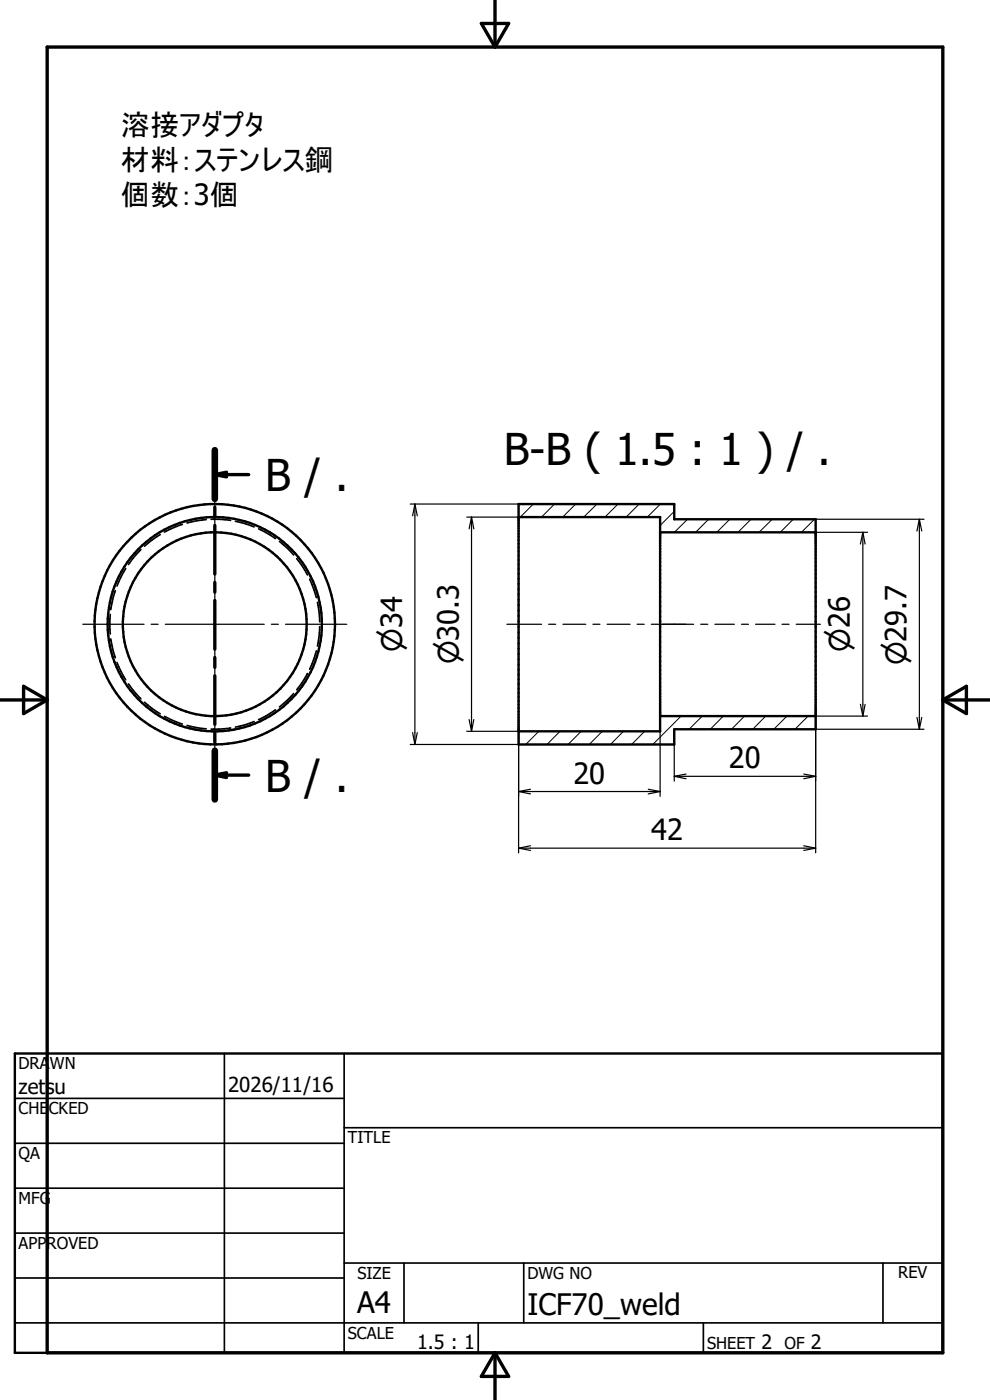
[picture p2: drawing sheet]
<svg xmlns="http://www.w3.org/2000/svg" width="210mm" height="297mm" viewBox="0 0 210 297" stroke-linecap="round" stroke-linejoin="round" font-family="sans-serif">
<g fill="none" stroke="#000" stroke-width=".21">
<path d="M113.1 106.9l-2.7 2.8M117.6 106.9l-2.7 2.8M122.1 106.9l-2.7 2.8M126.6 106.9l-2.8 2.8M131.1 106.9l-2.8 2.8M135.6 106.9l-2.8 2.8M140.1 106.9l-2.8 2.8M143 108.5l-3 3M145.9 110.2l-2.8 2.7M150.3 110.2l-2.7 2.7M154.8 110.2l-2.7 2.7M159.3 110.2l-2.8 2.7"/>
<path d="M163.8 110.2l-2.8 2.7M168.3 110.2l-2.8 2.7M172.8 110.2l-2.8 2.7M114.3 155.1l-2.8 2.8M118.8 155.1l-2.8 2.8M123.3 155.1l-2.8 2.8M127.8 155.1l-2.8 2.8M132.3 155.1l-2.8 2.8M136.8 155.1l-2.8 2.8M143 157.9h.1M144.5 151.9l-6 6M149 151.9l-2.8 2.8"/>
<path d="M153.4 151.9l-2.7 2.8M157.9 151.9l-2.7 2.8M162.4 151.9l-2.7 2.8M166.9 151.9l-2.8 2.8M171.4 151.9l-2.8 2.8"/>
</g>
<g fill="none" stroke="#000" stroke-width=".36">
<path d="M29.9 116.6l-1.7 1.9-.9 1.3M34 113.4l-3.3 2.5M38.7 111.3l-3.8 1.6M43.7 110.2l-1.9 .3-2.1 .5M44.8 110.2l4.1 .2M49.9 110.6l2.2 .5 1.8 .7M54.9 112.2l3.5 2.1M59.3 114.9l1.7 1.5 1.3 1.3M62.9 118.5l1.1 1.4 1.2 2.1M23.4 130.4v4.1M23.5 135.5l1 4.1M24.5 125.3l-1 4"/>
<path d="M26.7 120.6l-1.9 3.7M65.7 122.9l1.4 3.9M67.1 138.1l-1.4 3.9M67.3 127.8l.5 4.1M67.8 132.9l-.5 4.2M24.8 140.5l1.9 3.7M27.3 145.1l.9 1.3 1.7 1.9M30.7 149l3.3 2.4M34.9 152l3.8 1.6M39.7 153.9l2.1 .5 1.9 .2M48.9 154.4l-4.1 .3M53.9 153.1l-1.8 .6-2.2 .6"/>
<path d="M58.4 150.6l-2 1.3-1.5 .8M62.3 147.1l-3 2.9M65.2 142.9l-1.2 2.1-1.1 1.3M3.1 233h69.9M47.6 223.5v63.5M73 239.2h127M73 223.5v63.5M3.1 242.6h69.9M3.1 252.1h69.9M3.1 261.6h69.9M3.1 271.1h69.9M73 268h127"/>
<path d="M85.7 268v12.7M111.1 268v12.7M187.3 268v12.7M3.1 280.7h196.9M101.5 280.7v6.3M149.2 280.7v6.3"/>
</g>
<g fill="none" stroke="#000" stroke-width=".51">
<path d="M110 109.7h30v45.4h-30M110 106.9h33v3.3h30v44.5h-30v3.2h-33zM140 112.9h33M140 151.9h33M3.1 223.5h196.9v63.5h-196.9z"/>
<circle cx="45.6" cy="132.4" r="19.5"/>
<circle cx="45.6" cy="132.4" r="22.7"/>
<circle cx="45.6" cy="132.4" r="25.5"/>
</g>
<g fill="none" stroke="#000" stroke-width=".71">
<path d="M105 0v10M10 10h190v277h-190zM102.1 5h5.8l-2.9 5zM45.6 95.5v10.3M45.6 107.6v2.1M45.6 111.5v10.3M45.6 100.7h7.2M45.6 100.7l2.5 .5M48.1 100.2l-2.5 .5M45.6 123.5v2.1M45.6 127.4v10.3M45.6 139.5v2.1"/>
<path d="M0 148.5h10M5 145.6l5 2.9-5 2.9zM45.6 143.3v10.4M45.6 155.4v2.1M45.6 159.3v10.3M200 148.5h10M200 148.5l5-2.9v5.8zM45.6 164.4h7.2M45.6 164.4l2.5 .6M48.1 163.9l-2.5 .5M105 287v10M105 287l2.9 5h-5.8z"/>
</g>
<path d="M45.6 95.5v10.3M45.6 159.3v10.3" fill="none" stroke="#000" stroke-width="1.4"/>
<g fill="none" stroke="#000" stroke-width=".25">
<path d="M45.6 104.4v13M45.6 118.9v1.5M87 106.9h23M88 106.9v51M88 106.9l.5 2.5M88 106.9l-.5 2.5M99 109.7h11M100 109.7v45.4M100 109.7l.5 2.5M100 109.7l-.5 2.5M173 112.9h11M173 110.2h23"/>
<path d="M183 112.9v39M183 112.9l.5 2.5M183 112.9l-.5 2.5M195 110.2v44.5M195 110.2l.5 2.5M195 110.2l-.5 2.5M17.6 132.4h13M32.1 132.4h1.5M35.1 132.4h21M45.6 121.9v21M57.6 132.4h1.5M60.6 132.4h13"/>
<path d="M107.5 132.4h7.4M116.4 132.4h1.5M119.4 132.4h4.9M125.8 132.4h1.5M128.8 132.4h4.9M135.2 132.4h1.5M138.2 132.4h8.9M148.6 132.4h1.5M151.6 132.4h4.2M157.3 132.4h1.5M160.3 132.4h4.1M165.9 132.4h1.5"/>
<path d="M168.9 132.4h5.1M45.6 144.4v1.5M45.6 147.4v13M87 157.9h23M87.5 155.4l.5 2.5M88.5 155.4l-.5 2.5M99 155.1h11v25.8M99.5 152.7l.5 2.4M100.5 152.7l-.5 2.4M140 151.9v17M143 154.7v11M173 154.7h23"/>
<path d="M182.5 149.4l.5 2.5M183.5 149.4l-.5 2.5M184 151.9h-11v29M194.5 152.2l.5 2.5M195.5 152.2l-.5 2.5M110 167.9h30M110 167.9l2.5 .5M110 179.9h63M110 179.9l2.5 .5M112.5 167.4l-2.5 .5M112.5 179.4l-2.5 .5M137.5 167.4l2.5 .5"/>
<path d="M140 167.9l-2.5 .5M143 164.7h30M143 164.7l2.5 .5M145.5 164.2l-2.5 .5M170.5 164.2l2.5 .5M170.5 179.4l2.5 .5M173 164.7l-2.5 .5M173 179.9l-2.5 .5"/>
</g>
<g font-size="9.3">
<text x="106.8" y="98.6">B-B ( 1.5 : 1 ) / .</text>
<text x="56.3" y="104.2">B / .</text>
<text x="56.3" y="167.9">B / .</text>
</g>
<g font-size="6.3">
<text x="75.8" y="278.5">A4</text>
<text x="111.9" y="278.9">ICF70_weld</text>
</g>
<g font-size="6.2">
<text x="25.7" y="28.7">溶接アダプタ</text>
<text x="25.7" y="36.1">材料：ステンレス鋼</text>
<text x="25.7" y="43.5">個数：3個</text>
<text x="121.7" y="166.2">20</text>
<text x="154.6" y="163">20</text>
<text x="138.1" y="178.3">42</text>
</g>
<g font-size="5.9">
<text x="85.3" y="138.3" transform="rotate(-90 85.3 138.3)">n34</text>
<text x="97.3" y="141" transform="rotate(-90 97.3 141)">n30.3</text>
<text x="180.3" y="138.3" transform="rotate(-90 180.3 138.3)">n26</text>
<text x="192.3" y="141.2" transform="rotate(-90 192.3 141.2)">n29.7</text>
</g>
<g font-size="4.4">
<text x="3.9" y="232.2">zetsu</text>
<text x="48.4" y="231.6">2026/11/16</text>
</g>
<g font-size="4.2">
<text x="88.5" y="286.2">1.5 : 1</text>
<text x="161.5" y="286.2">2</text>
<text x="172" y="286.2">2</text>
</g>
<g font-size="3.5">
<text x="3.9" y="226.8">DRAWN</text>
<text x="3.9" y="236.3">CHECKED</text>
<text x="3.9" y="245.9">QA</text>
<text x="73.8" y="242.5">TITLE</text>
<text x="3.9" y="255.4">MFG</text>
<text x="3.9" y="265">APPROVED</text>
<text x="75.8" y="271.3">SIZE</text>
<text x="111.9" y="271.3">DWG NO</text>
<text x="190.5" y="271.2">REV</text>
<text x="73.8" y="284">SCALE</text>
<text x="150" y="286.2">SHEET</text>
<text x="166.5" y="286.2">OF</text>
</g>
</svg>
